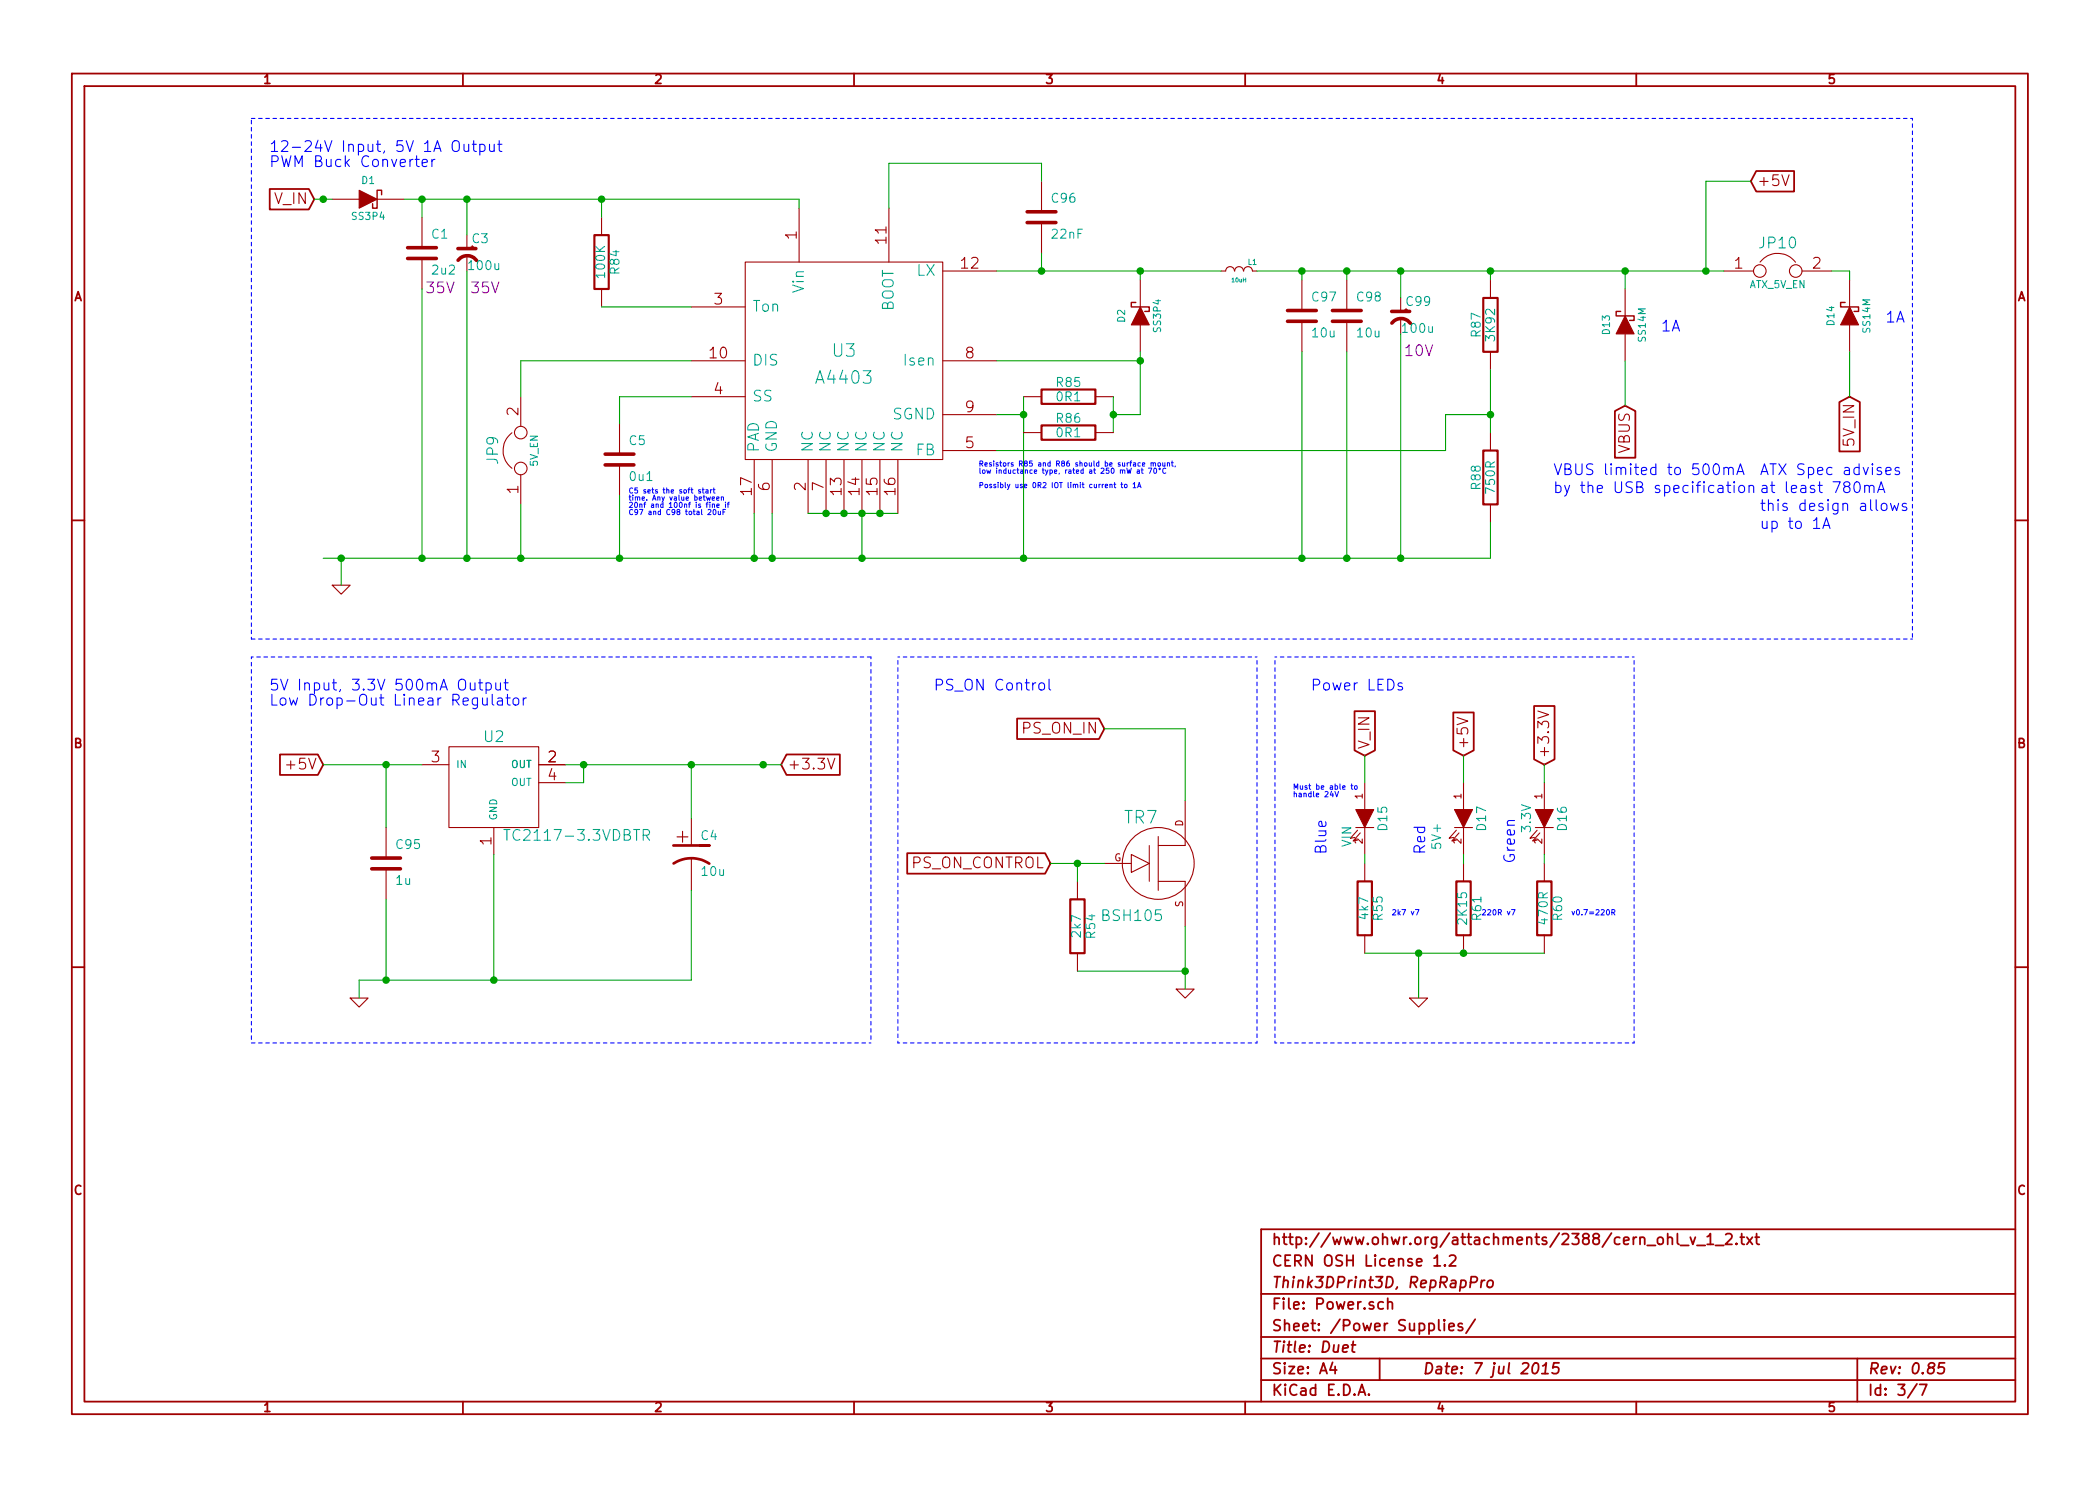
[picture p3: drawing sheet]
EESchema Schematic File Version 2
LIBS:power
LIBS:device
LIBS:transistors
LIBS:conn
LIBS:linear
LIBS:regul
LIBS:74xx
LIBS:cmos4000
LIBS:adc-dac
LIBS:memory
LIBS:xilinx
LIBS:special
LIBS:microcontrollers
LIBS:dsp
LIBS:microchip
LIBS:analog_switches
LIBS:motorola
LIBS:texas
LIBS:intel
LIBS:audio
LIBS:interface
LIBS:digital-audio
LIBS:philips
LIBS:display
LIBS:cypress
LIBS:siliconi
LIBS:opto
LIBS:atmel
LIBS:contrib
LIBS:valves
LIBS:FE
LIBS:Duet0.85-cache
EELAYER 27 0
EELAYER END
$Descr A4 11693 8268
encoding utf-8
Sheet 3 7
Title "Duet"
Date "7 jul 2015"
Rev "0.85"
Comp "Think3DPrint3D, RepRapPro"
Comment1 "CERN OSH License 1.2"
Comment2 "http://www.ohwr.org/attachments/2388/cern_ohl_v_1_2.txt"
Comment3 ""
Comment4 ""
$EndDescr
$Comp
L C C95
U 1 1
P 2150 4800
F 0 "C95" H 2200 4900 50  0000 L CNN
F 1 "1u" H 2200 4700 50  0000 L CNN
F 2 "" H 2150 4800 60  0001 C CNN
F 3 "" H 2150 4800 60  0001 C CNN
	1    2150 4800
	1    0    0    -1  
$EndComp
$Comp
L LED D16
U 1 1
P 8600 4550
F 0 "D16" H 8600 4650 50  0000 C CNN
F 1 "3.3V" H 8600 4450 50  0000 C CNN
F 2 "" H 8600 4550 60  0001 C CNN
F 3 "" H 8600 4550 60  0001 C CNN
	1    8600 4550
	0    1    1    0   
$EndComp
$Comp
L R R60
U 1 1
P 8600 5050
F 0 "R60" V 8680 5050 50  0000 C CNN
F 1 "470R" V 8600 5050 50  0000 C CNN
F 2 "" H 8600 5050 60  0001 C CNN
F 3 "" H 8600 5050 60  0001 C CNN
	1    8600 5050
	1    0    0    -1  
$EndComp
$Comp
L LED D17
U 1 1
P 8150 4550
F 0 "D17" H 8150 4650 50  0000 C CNN
F 1 "5V+" H 8250 4400 50  0000 C CNN
F 2 "" H 8150 4550 60  0001 C CNN
F 3 "" H 8150 4550 60  0001 C CNN
	1    8150 4550
	0    1    1    0   
$EndComp
$Comp
L R R61
U 1 1
P 8150 5050
F 0 "R61" V 8230 5050 50  0000 C CNN
F 1 "2K15" V 8150 5050 50  0000 C CNN
F 2 "" H 8150 5050 60  0001 C CNN
F 3 "" H 8150 5050 60  0001 C CNN
	1    8150 5050
	1    0    0    -1  
$EndComp
$Comp
L GND #PWR023
U 1 1
P 7900 5550
F 0 "#PWR023" H 7900 5550 30  0001 C CNN
F 1 "GND" H 7900 5480 30  0001 C CNN
F 2 "" H 7900 5550 60  0001 C CNN
F 3 "" H 7900 5550 60  0001 C CNN
	1    7900 5550
	1    0    0    -1  
$EndComp
$Comp
L R R55
U 1 1
P 7600 5050
F 0 "R55" V 7680 5050 50  0000 C CNN
F 1 "4k7" V 7600 5050 50  0000 C CNN
F 2 "" H 7600 5050 60  0001 C CNN
F 3 "" H 7600 5050 60  0001 C CNN
	1    7600 5050
	1    0    0    -1  
$EndComp
$Comp
L LED D15
U 1 1
P 7600 4550
F 0 "D15" H 7600 4650 50  0000 C CNN
F 1 "VIN" H 7700 4450 50  0000 C CNN
F 2 "" H 7600 4550 60  0001 C CNN
F 3 "" H 7600 4550 60  0001 C CNN
	1    7600 4550
	0    1    1    0   
$EndComp
$Comp
L R R54
U 1 1
P 6000 5150
F 0 "R54" V 6080 5150 50  0000 C CNN
F 1 "2k7" V 6000 5150 50  0000 C CNN
F 2 "" H 6000 5150 60  0001 C CNN
F 3 "" H 6000 5150 60  0001 C CNN
	1    6000 5150
	1    0    0    -1  
$EndComp
$Comp
L CP1 C4
U 1 1
P 3850 4750
F 0 "C4" H 3900 4850 50  0000 L CNN
F 1 "10u" H 3900 4650 50  0000 L CNN
F 2 "" H 3850 4750 60  0001 C CNN
F 3 "" H 3850 4750 60  0001 C CNN
	1    3850 4750
	1    0    0    -1  
$EndComp
$Comp
L DIODESCH D2
U 1 1
P 6350 1750
F 0 "D2" H 6350 1850 40  0000 C CNN
F 1 "SS3P4" H 6350 1650 40  0000 C CNN
F 2 "" H 6350 1750 60  0001 C CNN
F 3 "" H 6350 1750 60  0001 C CNN
	1    6350 1750
	0    -1   -1   0   
$EndComp
Text Notes 10500 1800 0    60   ~ 0
1A
$Comp
L DIODESCH D14
U 1 1
P 10300 1750
F 0 "D14" H 10300 1850 40  0000 C CNN
F 1 "SS14M" H 10300 1650 40  0000 C CNN
F 2 "" H 10300 1750 60  0001 C CNN
F 3 "" H 10300 1750 60  0001 C CNN
	1    10300 1750
	0    -1   -1   0   
$EndComp
$Comp
L BSH105 TR7
U 1 1
P 6450 4800
F 0 "TR7" H 6353 5050 70  0000 C CNN
F 1 "BSH105" H 6303 4503 60  0000 C CNN
F 2 "" H 6450 4800 60  0001 C CNN
F 3 "" H 6450 4800 60  0001 C CNN
	1    6450 4800
	1    0    0    -1  
$EndComp
Text GLabel 5850 4800 0    60   Input ~ 0
PS_ON_CONTROL
Text Notes 5200 3850 0    60   ~ 0
PS_ON Control
$Comp
L GND #PWR024
U 1 1
P 6600 5500
F 0 "#PWR024" H 6600 5500 30  0001 C CNN
F 1 "GND" H 6600 5430 30  0001 C CNN
F 2 "" H 6600 5500 60  0001 C CNN
F 3 "" H 6600 5500 60  0001 C CNN
	1    6600 5500
	1    0    0    -1  
$EndComp
Text GLabel 6150 4050 0    60   Input ~ 0
PS_ON_IN
$Comp
L JUMPER JP10
U 1 1
P 9900 1500
F 0 "JP10" H 9900 1650 60  0000 C CNN
F 1 "ATX_5V_EN" H 9900 1420 40  0000 C CNN
F 2 "" H 9900 1500 60  0001 C CNN
F 3 "" H 9900 1500 60  0001 C CNN
	1    9900 1500
	1    0    0    -1  
$EndComp
Text Notes 9250 1850 0    60   ~ 0
1A
Text Notes 9800 2950 0    60   ~ 0
up to 1A
Text Notes 9800 2850 0    60   ~ 0
this design allows 
Text Notes 9800 2750 0    60   ~ 0
at least 780mA
Text Notes 9800 2650 0    60   ~ 0
ATX Spec advises
Text GLabel 10300 2200 3    60   Input ~ 0
5V_IN
Text Notes 8650 2750 0    60   ~ 0
by the USB specification
Text Notes 8650 2650 0    60   ~ 0
VBUS limited to 500mA 
$Comp
L JUMPER JP9
U 1 1
P 2900 2500
F 0 "JP9" H 2900 2650 60  0000 C CNN
F 1 "5V_EN" H 2900 2420 40  0000 C CNN
F 2 "" H 2900 2500 60  0001 C CNN
F 3 "" H 2900 2500 60  0001 C CNN
	1    2900 2500
	0    -1   -1   0   
$EndComp
$Comp
L SS3P4 D1
U 1 1
P 2050 1100
F 0 "D1" H 2050 1200 40  0000 C CNN
F 1 "SS3P4" H 2050 1000 40  0000 C CNN
F 2 "" H 2050 1100 60  0001 C CNN
F 3 "" H 2050 1100 60  0001 C CNN
	1    2050 1100
	1    0    0    -1  
$EndComp
$Comp
L DIODESCH D13
U 1 1
P 9050 1800
F 0 "D13" H 9050 1900 40  0000 C CNN
F 1 "SS14M" H 9050 1700 40  0000 C CNN
F 2 "" H 9050 1800 60  0001 C CNN
F 3 "" H 9050 1800 60  0001 C CNN
	1    9050 1800
	0    -1   -1   0   
$EndComp
Text GLabel 9050 2250 3    60   Input ~ 0
VBUS
$Comp
L LM1117MP-3.3 U2
U 1 1
P 2750 4400
F 0 "U2" H 2750 4700 60  0000 C CNN
F 1 "TC2117-3.3VDBTR" H 2800 4150 60  0000 L CNN
F 2 "" H 2750 4400 60  0001 C CNN
F 3 "" H 2750 4400 60  0001 C CNN
	1    2750 4400
	1    0    0    -1  
$EndComp
Text Notes 1500 3850 0    60   ~ 0
5V Input, 3.3V 500mA Output\nLow Drop-Out Linear Regulator
Text Notes 1500 850  0    60   ~ 0
12-24V Input, 5V 1A Output\nPWM Buck Converter\n
Text GLabel 4350 4250 2    60   Input ~ 0
+3.3V
Text GLabel 1800 4250 0    60   Input ~ 0
+5V
Text GLabel 1750 1100 0    60   Input ~ 0
V_IN
Text GLabel 9750 1000 2    60   Input ~ 0
+5V
$Comp
L GND #PWR025
U 1 1
P 2000 5550
F 0 "#PWR025" H 2000 5550 30  0001 C CNN
F 1 "GND" H 2000 5480 30  0001 C CNN
F 2 "" H 2000 5550 60  0001 C CNN
F 3 "" H 2000 5550 60  0001 C CNN
	1    2000 5550
	1    0    0    -1  
$EndComp
$Comp
L GND #PWR026
U 1 1
P 1900 3250
F 0 "#PWR026" H 1900 3250 30  0001 C CNN
F 1 "GND" H 1900 3180 30  0001 C CNN
F 2 "" H 1900 3250 60  0001 C CNN
F 3 "" H 1900 3250 60  0001 C CNN
	1    1900 3250
	1    0    0    -1  
$EndComp
Text Notes 7750 5100 0    30   ~ 0
2k7 v7\n
Text Notes 8250 5100 0    30   ~ 0
220R v7
Text Notes 8750 5100 0    30   ~ 0
v0.7=220R
$Comp
L C C1
U 1 1
P 2350 1400
F 0 "C1" H 2400 1500 50  0000 L CNN
F 1 "2u2" H 2400 1300 50  0000 L CNN
F 2 "" H 2350 1400 60  0001 C CNN
F 3 "" H 2350 1400 60  0001 C CNN
F 4 "35V" H 2450 1200 60  0000 C CNN "Voltage"
	1    2350 1400
	1    0    0    -1  
$EndComp
$Comp
L C C5
U 1 1
P 3450 2550
F 0 "C5" H 3500 2650 50  0000 L CNN
F 1 "0u1" H 3500 2450 50  0000 L CNN
F 2 "" H 3450 2550 60  0001 C CNN
F 3 "" H 3450 2550 60  0001 C CNN
	1    3450 2550
	1    0    0    -1  
$EndComp
$Comp
L C C96
U 1 1
P 5800 1200
F 0 "C96" H 5850 1300 50  0000 L CNN
F 1 "22nF" H 5850 1100 50  0000 L CNN
F 2 "" H 5800 1200 60  0001 C CNN
F 3 "" H 5800 1200 60  0001 C CNN
	1    5800 1200
	1    0    0    -1  
$EndComp
$Comp
L C C98
U 1 1
P 7500 1750
F 0 "C98" H 7550 1850 50  0000 L CNN
F 1 "10u" H 7550 1650 50  0000 L CNN
F 2 "" H 7500 1750 60  0001 C CNN
F 3 "" H 7500 1750 60  0001 C CNN
	1    7500 1750
	1    0    0    -1  
$EndComp
$Comp
L C C97
U 1 1
P 7250 1750
F 0 "C97" H 7300 1850 50  0000 L CNN
F 1 "10u" H 7300 1650 50  0000 L CNN
F 2 "" H 7250 1750 60  0001 C CNN
F 3 "" H 7250 1750 60  0001 C CNN
	1    7250 1750
	1    0    0    -1  
$EndComp
$Comp
L R R84
U 1 1
P 3350 1450
F 0 "R84" V 3430 1450 50  0000 C CNN
F 1 "100K" V 3350 1450 50  0000 C CNN
F 2 "" H 3350 1450 60  0001 C CNN
F 3 "" H 3350 1450 60  0001 C CNN
	1    3350 1450
	1    0    0    -1  
$EndComp
$Comp
L R R85
U 1 1
P 5950 2200
F 0 "R85" V 6030 2200 50  0000 C CNN
F 1 "0R1" V 5950 2200 50  0000 C CNN
F 2 "" H 5950 2200 60  0001 C CNN
F 3 "" H 5950 2200 60  0001 C CNN
	1    5950 2200
	0    -1   -1   0   
$EndComp
$Comp
L R R87
U 1 1
P 8300 1800
F 0 "R87" V 8380 1800 50  0000 C CNN
F 1 "3K92" V 8300 1800 50  0000 C CNN
F 2 "" H 8300 1800 60  0001 C CNN
F 3 "" H 8300 1800 60  0001 C CNN
	1    8300 1800
	-1   0    0    1   
$EndComp
$Comp
L R R88
U 1 1
P 8300 2650
F 0 "R88" V 8380 2650 50  0000 C CNN
F 1 "750R" V 8300 2650 50  0000 C CNN
F 2 "" H 8300 2650 60  0001 C CNN
F 3 "" H 8300 2650 60  0001 C CNN
	1    8300 2650
	-1   0    0    1   
$EndComp
$Comp
L A4403 U3
U 1 1
P 4700 2000
F 0 "U3" H 4700 2050 70  0000 C CNN
F 1 "A4403" H 4700 1900 70  0000 C CNN
F 2 "" H 4700 2000 60  0000 C CNN
F 3 "" H 4700 2000 60  0000 C CNN
	1    4700 2000
	1    0    0    -1  
$EndComp
$Comp
L L_MINI L1
U 1 1
P 6900 1500
F 0 "L1" H 6825 1450 30  0000 C CNN
F 1 "10uH" H 6900 1550 22  0000 C CNN
F 2 "" H 6900 1500 60  0000 C CNN
F 3 "" H 6900 1500 60  0000 C CNN
	1    6900 1500
	-1   0    0    1   
$EndComp
$Comp
L C_POL C3
U 1 1
P 2600 1400
F 0 "C3" H 2625 1475 50  0000 L CNN
F 1 "100u" H 2600 1325 50  0000 L CNN
F 2 "C_ELEC_6.3x7.7" H 2600 1400 60  0001 C CNN
F 3 "" H 2600 1400 60  0000 C CNN
F 4 "35V" H 2700 1200 60  0000 C CNN "Voltage"
	1    2600 1400
	1    0    0    -1  
$EndComp
$Comp
L C_POL C99
U 1 1
P 7800 1750
F 0 "C99" H 7825 1825 50  0000 L CNN
F 1 "100u" H 7800 1675 50  0000 L CNN
F 2 "C_ELEC_6.3x7.7" H 7800 1750 60  0001 C CNN
F 3 "" H 7800 1750 60  0000 C CNN
F 4 "10V" H 7900 1550 60  0000 C CNN "Voltage"
	1    7800 1750
	1    0    0    -1  
$EndComp
Text Notes 5450 2600 0    29   ~ 0
Resistors R85 and R86 should be surface mount,\nlow inductance type, rated at 250 mW at 70°C\n\nPossibly use 0R2 IOT limit current to 1A
Text Notes 3500 2750 0    29   ~ 0
C5 sets the soft start\ntime. Any value between\n20nf and 100nf is fine if\nC97 and C98 total 20uF
Text Notes 7300 3850 0    60   ~ 0
Power LEDs
Text GLabel 8600 4250 1    60   Input ~ 0
+3.3V
Text GLabel 8150 4200 1    60   Input ~ 0
+5V
Text GLabel 7600 4200 1    60   Input ~ 0
V_IN
Text Notes 7200 4400 0    30   ~ 0
Must be able to\nhandle 24V
Connection ~ 2150 4250
Wire Wire Line
	2150 4600 2150 4250
Wire Wire Line
	2000 5450 3850 5450
Connection ~ 6000 4800
Wire Wire Line
	6000 4900 6000 4800
Connection ~ 9050 1500
Wire Wire Line
	9050 1500 9050 1600
Wire Wire Line
	6600 4450 6600 4050
Wire Wire Line
	6600 4050 6150 4050
Wire Notes Line
	7000 5800 5000 5800
Wire Notes Line
	7000 5800 7000 3650
Wire Notes Line
	5000 5800 5000 3650
Wire Notes Line
	5000 3650 7000 3650
Wire Wire Line
	10200 1500 10300 1500
Wire Wire Line
	9750 1000 9500 1000
Connection ~ 9500 1500
Wire Wire Line
	9500 1000 9500 1500
Wire Wire Line
	2000 5450 2000 5550
Wire Notes Line
	1400 3650 4850 3650
Wire Notes Line
	10650 650  1400 650 
Wire Notes Line
	10650 650  10650 3550
Wire Notes Line
	10650 3550 1400 3550
Wire Notes Line
	1400 3550 1400 650 
Connection ~ 3850 4250
Connection ~ 2750 5450
Wire Wire Line
	2750 5450 2750 4750
Wire Notes Line
	1400 3650 1400 5800
Wire Wire Line
	3850 4250 3850 4550
Wire Notes Line
	4850 3650 4850 5800
Wire Wire Line
	1800 4250 2350 4250
Wire Notes Line
	4850 5800 1400 5800
Wire Wire Line
	3150 4350 3250 4350
Wire Wire Line
	3250 4350 3250 4250
Connection ~ 3250 4250
Wire Wire Line
	9050 2250 9050 2000
Wire Wire Line
	10300 2200 10300 1950
Wire Wire Line
	10300 1500 10300 1550
Wire Wire Line
	7000 1500 9600 1500
Wire Wire Line
	6600 5150 6600 5500
Wire Wire Line
	5850 4800 6150 4800
Wire Wire Line
	6000 5400 6600 5400
Connection ~ 6600 5400
Wire Wire Line
	2150 5000 2150 5450
Connection ~ 2150 5450
Wire Wire Line
	3150 4250 4350 4250
Connection ~ 4250 4250
Wire Wire Line
	1750 1100 1850 1100
Connection ~ 1800 1100
Wire Wire Line
	2250 1100 4450 1100
Wire Wire Line
	4450 1100 4450 1150
Wire Wire Line
	3350 1200 3350 1100
Connection ~ 3350 1100
Wire Wire Line
	2600 1300 2600 1100
Connection ~ 2600 1100
Wire Wire Line
	2350 1200 2350 1100
Connection ~ 2350 1100
Wire Wire Line
	1800 3100 8300 3100
Wire Wire Line
	1900 3100 1900 3250
Wire Wire Line
	8300 3100 8300 2900
Connection ~ 1900 3100
Wire Wire Line
	2900 2800 2900 3100
Connection ~ 2900 3100
Wire Wire Line
	2600 1500 2600 3100
Connection ~ 2600 3100
Wire Wire Line
	2350 1600 2350 3100
Connection ~ 2350 3100
Wire Wire Line
	3350 1700 3850 1700
Wire Wire Line
	2900 2200 2900 2000
Wire Wire Line
	2900 2000 3850 2000
Wire Wire Line
	3850 2200 3450 2200
Wire Wire Line
	3450 2200 3450 2350
Wire Wire Line
	3450 2750 3450 3100
Connection ~ 3450 3100
Wire Wire Line
	4200 2850 4200 3100
Connection ~ 4200 3100
Wire Wire Line
	4300 2850 4300 3100
Connection ~ 4300 3100
Wire Wire Line
	4500 2850 5000 2850
Connection ~ 4600 2850
Connection ~ 4700 2850
Wire Wire Line
	4800 2850 4800 3100
Connection ~ 4800 3100
Connection ~ 4800 2850
Connection ~ 4900 2850
Wire Wire Line
	5550 2500 8050 2500
Wire Wire Line
	8050 2500 8050 2300
Wire Wire Line
	8050 2300 8300 2300
Wire Wire Line
	8300 2050 8300 2400
Connection ~ 8300 2300
Wire Wire Line
	5700 2200 5700 3100
Wire Wire Line
	6350 2300 6200 2300
Wire Wire Line
	6350 1950 6350 2300
Connection ~ 6200 2300
Wire Wire Line
	6350 2000 5550 2000
Connection ~ 6350 2000
Wire Wire Line
	4950 1150 4950 900 
Wire Wire Line
	4950 900  5800 900 
Wire Wire Line
	5800 900  5800 1000
Wire Wire Line
	5550 1500 6800 1500
Wire Wire Line
	5800 1400 5800 1500
Connection ~ 5800 1500
Wire Wire Line
	6350 1550 6350 1500
Connection ~ 6350 1500
Wire Wire Line
	7250 1550 7250 1500
Connection ~ 7250 1500
Wire Wire Line
	7500 1550 7500 1500
Connection ~ 7500 1500
Wire Wire Line
	7800 1650 7800 1500
Connection ~ 7800 1500
Wire Wire Line
	8300 1550 8300 1500
Connection ~ 8300 1500
Wire Notes Line
	9100 5800 7100 5800
Wire Notes Line
	9100 5800 9100 3650
Wire Notes Line
	7100 5800 7100 3650
Wire Notes Line
	7100 3650 9100 3650
Wire Wire Line
	3850 5450 3850 4950
Wire Wire Line
	7600 4200 7600 4350
Wire Wire Line
	8150 4200 8150 4350
Wire Wire Line
	8600 4250 8600 4350
Wire Wire Line
	7600 5300 8600 5300
Wire Wire Line
	7900 5300 7900 5550
Connection ~ 7900 5300
Connection ~ 8150 5300
Wire Wire Line
	7600 4800 7600 4750
Wire Wire Line
	8150 4800 8150 4750
Wire Wire Line
	8600 4800 8600 4750
Connection ~ 5700 3100
Wire Wire Line
	7250 1950 7250 3100
Connection ~ 7250 3100
Wire Wire Line
	7500 1950 7500 3100
Connection ~ 7500 3100
Wire Wire Line
	7800 1850 7800 3100
Connection ~ 7800 3100
Wire Wire Line
	5550 2300 5700 2300
Connection ~ 5700 2300
Wire Wire Line
	5700 2300 5700 2400
Wire Wire Line
	6200 2200 6200 2400
$Comp
L R R86
U 1 1
P 5950 2400
F 0 "R86" V 6030 2400 50  0000 C CNN
F 1 "0R1" V 5950 2400 50  0000 C CNN
F 2 "" H 5950 2400 60  0001 C CNN
F 3 "" H 5950 2400 60  0001 C CNN
	1    5950 2400
	0    -1   -1   0   
$EndComp
Text Notes 7400 4750 1    60   ~ 0
Blue
Text Notes 7950 4750 1    60   ~ 0
Red
Text Notes 8450 4800 1    60   ~ 0
Green
$EndSCHEMATC
